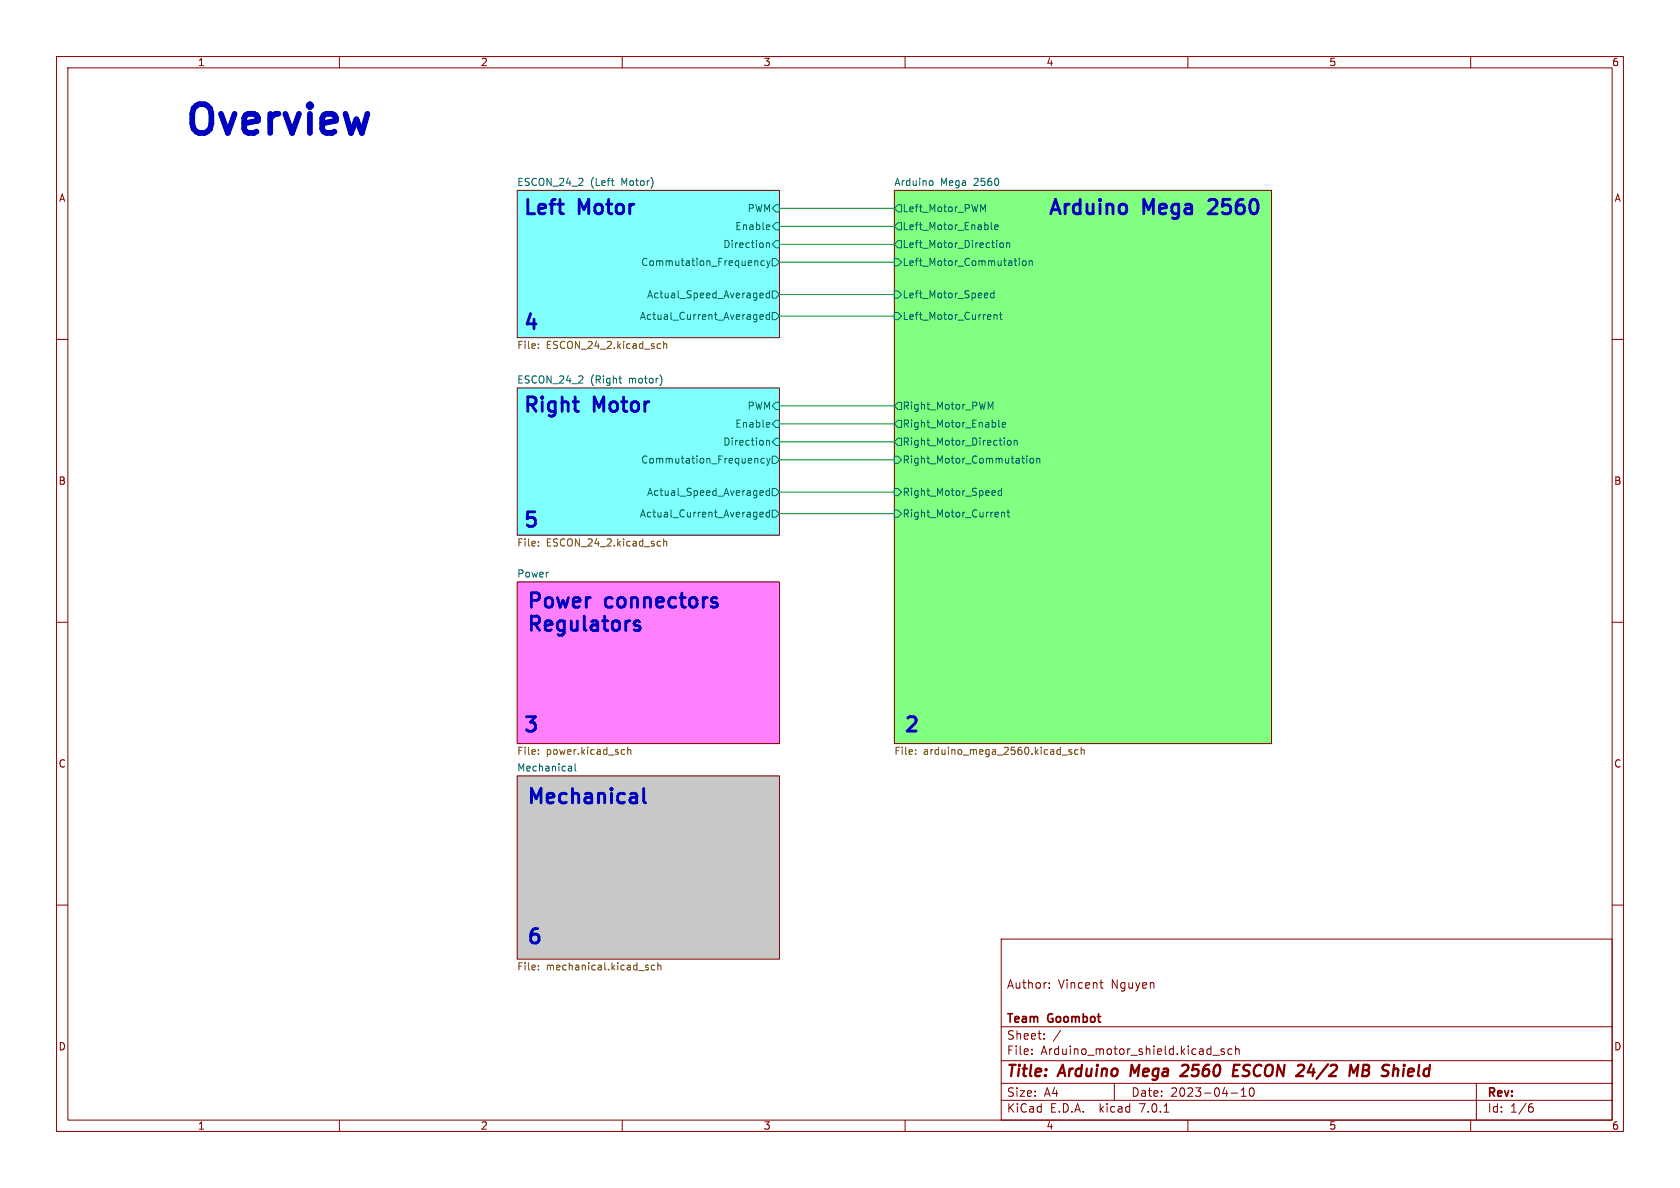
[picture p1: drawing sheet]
<svg xmlns="http://www.w3.org/2000/svg" width="297mm" height="210mm" viewBox="0 0 297 210" stroke-linecap="round" stroke-linejoin="round" font-family="sans-serif">
<g fill="none" stroke="#840000" stroke-width=".18">
<path d="M10 10h277v190h-277zM12 12h273v186h-273zM60 10v2M110 10v2M160 10v2M210 10v2M260 10v2M91.4 33.7h46.4v26h-46.4zM158.1 33.7h66.7v97.7h-66.7zM10 60h2M285 60h2M91.4 68.6h46.4v26h-46.4z"/>
<path d="M10 110h2M91.4 102.9h46.4v28.5h-46.4zM285 110h2M91.4 137.2h46.4v32.3h-46.4zM10 160h2M285 160h2M177 166h108v32h-108zM185.5 174.6v.1M185.5 173.8v.1M194.4 173.7h.6M194.7 174.6l.3 .1M60 198v2"/>
<path d="M110 198v2M160 198v2M177 194.5h108M177 191.5h108M177 187.5h108M177 181.5h108M182.4 186.3v.1M182.4 185.5v.1M184.6 183.6v.1M184.6 182.8v.1M197 191.5v3M205.8 196.6h.8"/>
<path d="M210 198v2M214.4 186.5h1.2M216.4 185.5l-.3-.1-.2 .2v.2l.5 .2v.3h-.5M217.6 193.2h1.2M217.8 185.5l-.4-.1-.3 .3v.4l.1 .2h.6M218.4 185.5l.2-.1 .4 .1 .1 .9M218.4 184.9v1.5M219.4 193.8h.9M219.4 192.7l.5-.4v1.5M221 192.4l.2-.1a.81 .81 0 0 1 .6 .6 .81 .81 0 0 1-.3 .8l-.1 .1a.81 .81 0 0 1-.4-1.4zM260 198v2M261 191.5v6.5"/>
<path d="M270.5 195.7h.4l.2 .3-.1 .5-.5 .1M270.9 195.1l-.4 .1"/>
</g>
<path d="M209.3 188.2l-.3 .2M209.9 189.1l-1.2 1.1h1.2M218.1 189.2h.6M219.1 188.2h-.9l-.3 2h1M238.5 190.2l.3-2 .5 1.5 .8-1.5-.2 2M241.1 188.2l-.3 2h.8" fill="none" stroke="#840000" stroke-width=".4"/>
<g fill="#80ffff" stroke="#80ffff" stroke-width=".18">
<path d="M91.4 68.6h46.4v26h-46.4z"/>
<path d="M91.4 33.7h46.4v26h-46.4z"/>
</g>
<path d="M91.4 102.9h46.4v28.5h-46.4z" fill="#ff80ff" stroke="#ff80ff" stroke-width=".18"/>
<path d="M91.4 137.2h46.4v32.3h-46.4z" fill="#c8c8c8" stroke="#c8c8c8" stroke-width=".18"/>
<path d="M158.1 33.7h66.7v97.7h-66.7z" fill="#80ff80" stroke="#80ff80" stroke-width=".18"/>
<g fill="none" stroke="#006464" stroke-width=".18">
<path d="M108.1 31.9h.5M108.4 32.8h.2M135.9 39.7l.2 .3-.6 .2M137.2 39.4h.6v1.2h-.6l-.7-.6zM137.2 36.2h.6v1.3h-.6l-.7-.7zM158.7 36.2h.7v1.3h-.7l-.6-.7zM158.7 39.4h.7v1.2h-.7l-.6-.6zM164.7 31.9l.2 .3v.3l-.2 .3M173.8 37.1l.4-1v1.3M175.2 39.3v1.1l.2 .2M133.6 46.1l.4 .2v.6M134.3 52l.2-.2h.3l.1 .2v.1l-.6 .1"/>
<path d="M134.3 56l.6-.1v-.2l-.4-.1-.2 .2 .1 .6h.5M134.3 52.5l.2 .2 .4-.1M135.1 46.2l-.3-.1-.3 .2 .1 .6h.5M135.5 42.9v.9M135.5 43l.2-.1 .3 .1v.8M135.5 46.1l.4 .8M135.9 46.9l-.4 .5M136 51.4v1.3M136 55.2v1.3M136 51.9l-.3-.1-.3 .3 .1 .5h.5M136 55.7l-.3-.1-.3 .3 .1 .5h.5M136 40.5l-.1 .1"/>
<path d="M136.2 46.1l-.3 .8M136.5 51.4h.7l.6 .7-.6 .6h-.7zM136.5 45.7h.7l.6 .7-.6 .6h-.7zM136.5 55.2h.7l.6 .7-.6 .6h-.7zM137.2 42.5h.6v1.3h-.6l-.7-.6zM158.1 51.4h.6l.7 .7-.7 .6h-.6zM158.1 55.2h.6l.7 .7-.7 .6h-.6zM158.1 45.7h.6l.7 .7-.7 .6h-.6zM158.7 42.5h.7v1.3h-.7l-.6-.6zM175.7 51.9l-.3-.1-.3 .3 .1 .5h.5M175.7 55.7l.2-.1 .3 .1 .1 .8M175.7 51.4v1.3"/>
<path d="M175.7 55.6v.9M175.8 40.2l.6-.2v-.2l-.4-.1-.2 .2 .1 .6h.5M176.7 55.6h.5M176.9 55.2v1.1l.3 .2M176.9 43l.3-.1 .2 .3v.3l-.2 .3-.3-.1-.1-.2zM178 43l.1-.1 .3 .1 .1 .8M178 42.9v.9M180.2 45.7v.1M180.2 46.1v.8M180.9 46.2l.3-.1 .2 .2v.4l-.2 .2h-.3l-.2-.2zM182 46.2l.1-.1 .3 .1 .1 .7M182 46.1v.8"/>
<path d="M109.4 66.9h.5M109.6 67.7h.3M116.7 66.3a1.49 1.49 0 0 1 0 1.8M135.5 77.8v.9M135.5 78l.2-.2 .3 .1v.8M135.9 74.7l.2 .3-.6 .1M136 75.5h-.1M137.2 74.3h.6v1.3h-.6l-.7-.7zM137.2 77.5h.6v1.2h-.6l-.7-.6zM137.2 71.1h.6v1.3h-.6l-.7-.6zM158.7 74.3h.7v1.3h-.7l-.6-.7zM158.7 77.5h.7v1.2h-.7l-.6-.6z"/>
<path d="M158.7 71.1h.7v1.3h-.7l-.6-.6zM174.7 71.1l.4 .9 .4-.9v1.2M176.6 74.2v1.1l.2 .2M177.2 75.1l.6-.1-.1-.3h-.3l-.2 .2v.6h.5M178.1 78l.2-.2 .4 .2v.5l-.1 .1-.3 .1-.2-.1zM179.3 78l.2-.2 .3 .1v.8M179.3 77.8v.9M133.6 81l.4 .2v.7M134.3 87.4l.2 .2 .4-.1M134.3 86.9l.2-.2h.3l.1 .2v.1l-.6 .2M134.3 91l.6-.2v-.2l-.4-.1-.2 .2 .1 .6h.5M135.1 81.1l-.3-.1-.3 .3 .1 .5h.5"/>
<path d="M135.5 81l.4 .9M135.9 81.9l-.4 .4M136 86.3v1.3M136 90.1v1.3M136 86.8l-.3-.1-.3 .3 .1 .5h.5M136 90.6l-.3-.1-.3 .3 .1 .5h.5M136.2 81l-.3 .9M136.5 86.4h.7l.6 .6-.6 .6h-.7zM136.5 80.6h.7l.6 .7-.6 .6h-.7zM136.5 90.2h.7l.6 .6-.6 .6h-.7zM158.1 80.6h.6l.7 .7-.7 .6h-.6zM158.1 86.4h.6l.7 .6-.7 .6h-.6z"/>
<path d="M158.1 90.2h.6l.7 .6-.7 .6h-.6zM175.8 86.7l.2 .3-.6 .2M175.9 87.5l-.1 .1M177.1 86.8l-.4-.1-.3 .3 .2 .5h.5M177.1 90.7l.1-.2 .3 .1 .1 .8M177.1 86.3v1.3M177.1 90.5v.9M178 90.5h.5M178.2 90.1v1.1l.3 .2M181.5 80.6v.1M181.5 81v.9M182.1 81.1l.2-.1 .4 .1v.5l-.1 .2-.3 .1-.2-.2z"/>
<path d="M183.3 81.1l.2-.1 .3 .1v.8M183.3 81v.9M100.9 135.4l.2 .2v.7M101.1 136.2l-.5 .1M101.1 135.7l-.5 .1M101.7 135v1.1l.1 .2"/>
</g>
<g fill="none" stroke="#725600" stroke-width=".18">
<path d="M95.2 61.5v.1M95.2 60.8v.1M116.4 60.8h.4M116.8 61.5l-.4 .1M117.3 60.3v1.3M117.3 60.9l.2-.1h.3l.1 .8M95.2 96.4v.1M95.2 95.7v.2M116.4 95.7h.4M116.8 96.5h-.4M117.3 95.8l.2-.1h.3l.1 .8M117.3 95.3v1.2"/>
<path d="M95.2 133.2v.2M95.2 132.6v.1M110.1 132.5l.3 .1M110.4 133.3l-.3 .1M111 132.6l.2-.1 .3 .1v.8M111 132.1v1.3M161.9 133.2v.2M161.9 132.6v.1M187.7 133.5h1M189.4 132.6l-.3-.1-.1 .2v.2l.4 .1v.3h-.4M190.6 132.6l-.4-.1-.2 .3 .1 .5h.5M191.1 132.6l.2-.1 .3 .1 .1 .8"/>
<path d="M191.1 132.1v1.3M95.2 171.3v.2M95.2 170.7v.1M114.3 171l.3 .1 .1 .2-.2 .2h-.3M114.3 170.6l.3 .1M115.8 170.7l-.4-.1-.3 .3 .2 .5h.5M116.3 170.7l.2-.1 .3 .1v.8M116.3 170.2v1.3"/>
</g>
<path d="M112.8 110.6l.4 .4-.1 .3-.3 .1M112.8 109.8l.3 .1M113.8 139.4v2.2l.3 .3" fill="none" stroke="#0000c2" stroke-width=".51"/>
<path d="M137.8 36.8h20.3M137.8 40h20.3M137.8 43.2h20.3M137.8 46.4h20.3M137.8 55.9h20.3M137.8 52.1h20.3M137.8 74.9h20.3M137.8 71.8h20.3M137.8 78.1h20.3M137.8 87h20.3M137.8 81.3h20.3M137.8 90.8h20.3" fill="none" stroke="#009600" stroke-width=".18"/>
<text font-size="7.1" fill="#0000c2" x="33" y="24.1">Overview</text>
<g font-size="3.5" fill="#0000c2">
<text x="92.7" y="38.1">Left</text>
<text x="102.5" y="38.1">Motor</text>
<text x="184.7" y="38.1">Arduino</text>
<text x="201.6" y="38.1">Mega</text>
<text x="214" y="38.1">2560</text>
<text x="92.7" y="58.4">4</text>
<text x="92.7" y="73">Right</text>
<text x="105.2" y="73">Motor</text>
<text x="92.7" y="93.3">5</text>
<text x="93.3" y="107.6">Power</text>
<text x="107.3" y="107.6">connectors</text>
<text x="93.3" y="111.8">Regulators</text>
<text x="92.7" y="129.5">3</text>
<text x="160" y="129.5">2</text>
<text x="93.3" y="142.2">Mechanical</text>
<text x="93.3" y="167">6</text>
</g>
<g font-size="2.8" fill="#840000">
<text x="178" y="190.8">Title:</text>
<text x="187.4" y="190.8">Arduino</text>
<text x="200.6" y="190.8">Mega</text>
<text x="210.2" y="190.8">2560</text>
<text x="219.9" y="190.8">ESCON 24/2</text>
<text x="241.7" y="190.8">MB Shield</text>
</g>
<g font-size="2.1" fill="#840000">
<text x="178" y="174.9">Author:</text>
<text x="187.1" y="174.9">Vincent</text>
<text x="196.4" y="174.9">Nguyen</text>
<text x="178" y="183.9">Sheet:</text>
<text x="178" y="181.1">Team</text>
<text x="185.4" y="181.1">Goombot</text>
<text x="186.2" y="183.9">/</text>
<text x="178" y="186.6">File:</text>
<text x="184" y="186.6">Arduino_motor_shield.kicad_sch</text>
<text x="178" y="196.8">KiCad</text>
<text x="178" y="194">Size:</text>
<text x="184.6" y="194">A4</text>
<text x="185.7" y="196.8">E.D.A.</text>
<text x="194.4" y="196.8">kicad</text>
<text x="200" y="194">Date:</text>
<text x="201.5" y="196.8">7.0.1</text>
<text x="206.9" y="194">2023-04-10</text>
<text x="263" y="194.2">Rev:</text>
<text x="263" y="196.8">Id:</text>
<text x="267" y="196.8">1/6</text>
</g>
<g font-size="1.8" fill="#840000">
<text x="35" y="11.8">1</text>
<text x="85" y="11.8">2</text>
<text x="135" y="11.8">3</text>
<text x="185" y="11.8">4</text>
<text x="235" y="11.8">5</text>
<text x="285" y="11.8">6</text>
<text x="10.4" y="35.8">A</text>
<text x="285.4" y="35.8">A</text>
<text x="10.3" y="85.8">B</text>
<text x="285.3" y="85.8">B</text>
<text x="10.3" y="135.8">C</text>
<text x="285.3" y="135.8">C</text>
<text x="10.3" y="185.8">D</text>
<text x="285.3" y="185.8">D</text>
<text x="35" y="199.8">1</text>
<text x="85" y="199.8">2</text>
<text x="135" y="199.8">3</text>
<text x="185" y="199.8">4</text>
<text x="235" y="199.8">5</text>
<text x="285" y="199.8">6</text>
</g>
<g font-size="1.8" fill="#006464">
<text x="91.4" y="32.9">ESCON_24_2</text>
<text x="104.4" y="32.9">(Left</text>
<text x="109.9" y="32.9">Motor)</text>
<text x="158.1" y="32.9">Arduino</text>
<text x="166.3" y="32.9">Mega</text>
<text x="172.2" y="32.9">2560</text>
<text x="129.9" y="40.8">Enable</text>
<text x="132" y="37.7">PWM</text>
<text x="159.6" y="37.7">Left_Motor_PWM</text>
<text x="159.6" y="40.8">Left_Motor_Enable</text>
<text x="113.2" y="47.2">Commutation_Frequency</text>
<text x="127.7" y="44">Direction</text>
<text x="159.6" y="44">Left_Motor_Direction</text>
<text x="159.6" y="47.2">Left_Motor_Commutation</text>
<text x="114.3" y="52.9">Actual_Speed_Averaged</text>
<text x="159.6" y="52.9">Left_Motor_Speed</text>
<text x="113" y="56.7">Actual_Current_Averaged</text>
<text x="159.6" y="56.7">Left_Motor_Current</text>
<text x="91.4" y="67.9">ESCON_24_2</text>
<text x="104.4" y="67.9">(Right</text>
<text x="111.2" y="67.9">motor)</text>
<text x="129.9" y="75.8">Enable</text>
<text x="132" y="72.6">PWM</text>
<text x="159.6" y="75.8">Right_Motor_Enable</text>
<text x="159.6" y="72.6">Right_Motor_PWM</text>
<text x="113.2" y="82.1">Commutation_Frequency</text>
<text x="127.7" y="78.9">Direction</text>
<text x="159.6" y="78.9">Right_Motor_Direction</text>
<text x="159.6" y="82.1">Right_Motor_Commutation</text>
<text x="114.3" y="87.8">Actual_Speed_Averaged</text>
<text x="159.6" y="87.8">Right_Motor_Speed</text>
<text x="113" y="91.6">Actual_Current_Averaged</text>
<text x="159.6" y="91.6">Right_Motor_Current</text>
<text x="91.4" y="102.2">Power</text>
<text x="91.4" y="136.4">Mechanical</text>
</g>
<g font-size="1.8" fill="#725600">
<text x="91.4" y="61.9">File:</text>
<text x="96.6" y="61.9">ESCON_24_2.kicad_sch</text>
<text x="91.4" y="96.9">File:</text>
<text x="96.6" y="96.9">ESCON_24_2.kicad_sch</text>
<text x="91.4" y="133.7">File:</text>
<text x="96.6" y="133.7">power.kicad_sch</text>
<text x="158.1" y="133.7">File:</text>
<text x="163.3" y="133.7">arduino_mega_2560.kicad_sch</text>
<text x="91.4" y="171.8">File:</text>
<text x="96.6" y="171.8">mechanical.kicad_sch</text>
</g>
</svg>
